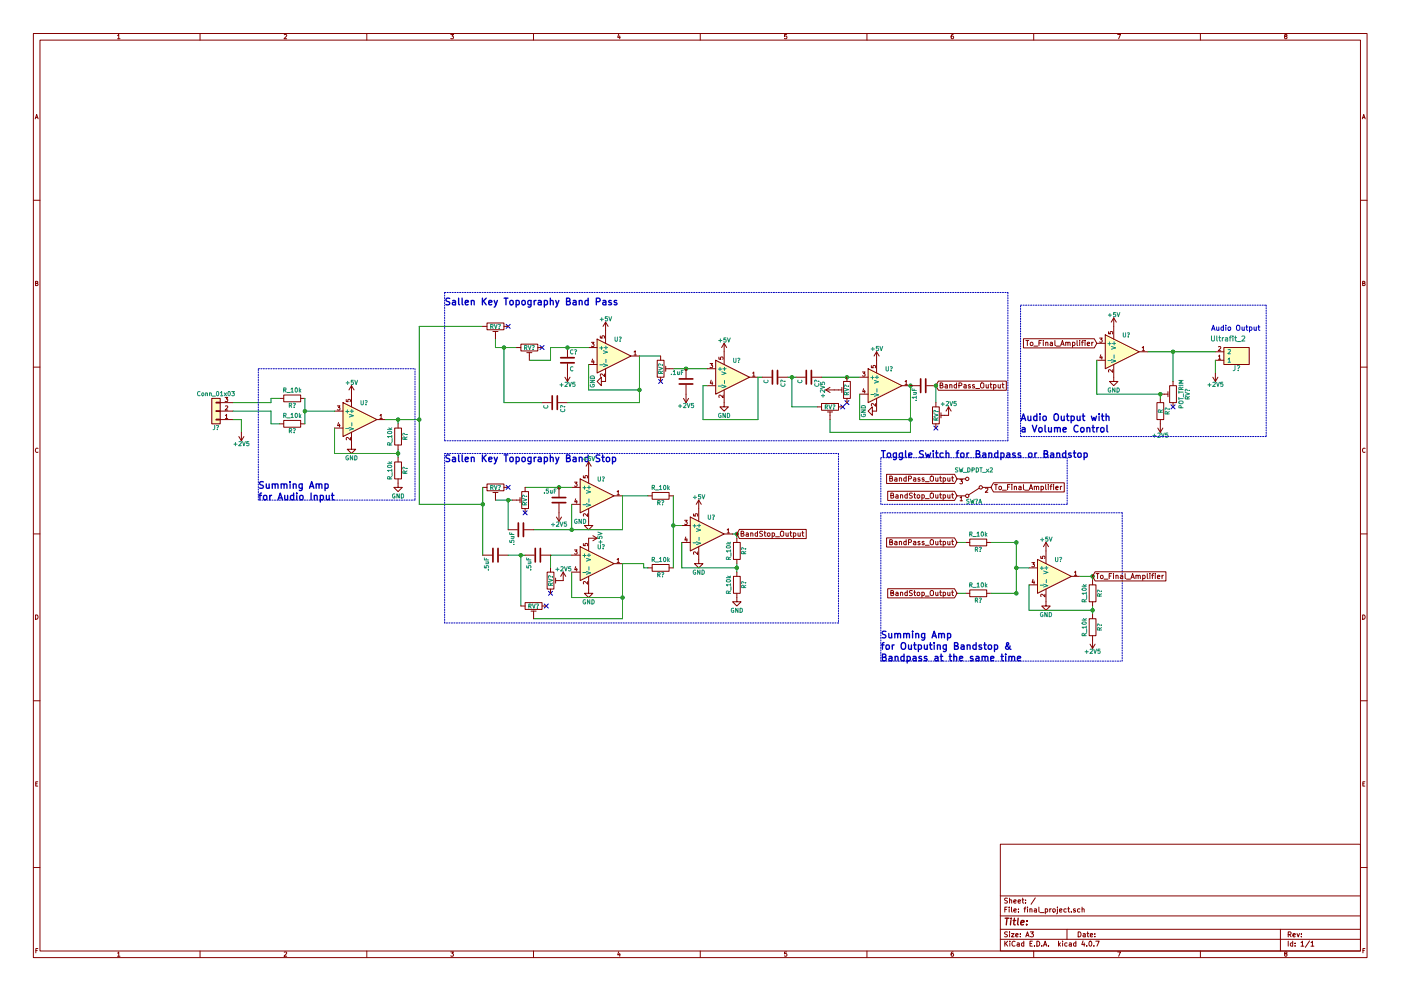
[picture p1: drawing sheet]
EESchema Schematic File Version 2
LIBS:power
LIBS:device
LIBS:switches
LIBS:relays
LIBS:motors
LIBS:transistors
LIBS:conn
LIBS:linear
LIBS:regul
LIBS:74xx
LIBS:cmos4000
LIBS:adc-dac
LIBS:memory
LIBS:xilinx
LIBS:microcontrollers
LIBS:dsp
LIBS:microchip
LIBS:analog_switches
LIBS:motorola
LIBS:texas
LIBS:intel
LIBS:audio
LIBS:interface
LIBS:digital-audio
LIBS:philips
LIBS:display
LIBS:cypress
LIBS:siliconi
LIBS:opto
LIBS:atmel
LIBS:contrib
LIBS:valves
LIBS:formula
LIBS:final_project-cache
EELAYER 25 0
EELAYER END
$Descr A3 16535 11693
encoding utf-8
Sheet 1 1
Title ""
Date ""
Rev ""
Comp ""
Comment1 ""
Comment2 ""
Comment3 ""
Comment4 ""
$EndDescr
$Comp
L C C?
U 1 1
P 6550 4750
F 0 "C?" H 6575 4850 50  0000 L CNN
F 1 "C" H 6575 4650 50  0000 L CNN
F 2 "" H 6588 4600 50  0001 C CNN
F 3 "" H 6550 4750 50  0001 C CNN
	1    6550 4750
	0    1    1    0   
$EndComp
$Comp
L MCP6001 U?
U 1 1
P 8350 6300
F 0 "U?" H 8350 6500 50  0000 L CNN
F 1 "MCP6001" H 8350 6100 50  0001 L CNN
F 2 "" H 8350 6300 50  0001 C CNN
F 3 "" H 8350 6500 50  0001 C CNN
	1    8350 6300
	1    0    0    -1  
$EndComp
$Comp
L GND #PWR?
U 1 1
P 7150 4500
F 0 "#PWR?" H 7150 4250 50  0001 C CNN
F 1 "GND" H 7150 4350 50  0000 C CNN
F 2 "" H 7150 4500 50  0001 C CNN
F 3 "" H 7150 4500 50  0001 C CNN
	1    7150 4500
	0    1    -1   0   
$EndComp
$Comp
L GND #PWR?
U 1 1
P 8250 6600
F 0 "#PWR?" H 8250 6350 50  0001 C CNN
F 1 "GND" H 8250 6450 50  0000 C CNN
F 2 "" H 8250 6600 50  0001 C CNN
F 3 "" H 8250 6600 50  0001 C CNN
	1    8250 6600
	1    0    0    -1  
$EndComp
$Comp
L MCP6001 U?
U 1 1
P 7050 5850
F 0 "U?" H 7050 6050 50  0000 L CNN
F 1 "MCP6001" H 7050 5650 50  0001 L CNN
F 2 "" H 7050 5850 50  0001 C CNN
F 3 "" H 7050 6050 50  0001 C CNN
	1    7050 5850
	1    0    0    -1  
$EndComp
$Comp
L GND #PWR?
U 1 1
P 6950 6150
F 0 "#PWR?" H 6950 5900 50  0001 C CNN
F 1 "GND" H 6850 6150 50  0000 C CNN
F 2 "" H 6950 6150 50  0001 C CNN
F 3 "" H 6950 6150 50  0001 C CNN
	1    6950 6150
	1    0    0    -1  
$EndComp
$Comp
L C C?
U 1 1
P 5850 6550
F 0 "C?" H 5875 6650 50  0001 L CNN
F 1 ".5uF" H 5875 6450 50  0000 L CNN
F 2 "" H 5888 6400 50  0001 C CNN
F 3 "" H 5850 6550 50  0001 C CNN
	1    5850 6550
	0    1    1    0   
$EndComp
$Comp
L GND #PWR?
U 1 1
P 6950 6950
F 0 "#PWR?" H 6950 6700 50  0001 C CNN
F 1 "GND" H 6950 6800 50  0000 C CNN
F 2 "" H 6950 6950 50  0001 C CNN
F 3 "" H 6950 6950 50  0001 C CNN
	1    6950 6950
	1    0    0    -1  
$EndComp
$Comp
L POT_TRIM RV?
U 1 1
P 5850 5750
F 0 "RV?" V 5850 5750 50  0000 C CNN
F 1 "POT_TRIM" V 5750 5750 50  0001 C CNN
F 2 "" H 5850 5750 50  0001 C CNN
F 3 "" H 5850 5750 50  0001 C CNN
	1    5850 5750
	0    1    1    0   
$EndComp
$Comp
L MCP6001 U?
U 1 1
P 13250 4150
F 0 "U?" H 13250 4350 50  0000 L CNN
F 1 "MCP6001" H 13250 3950 50  0001 L CNN
F 2 "" H 13250 4150 50  0001 C CNN
F 3 "" H 13250 4350 50  0001 C CNN
	1    13250 4150
	1    0    0    -1  
$EndComp
$Comp
L R R?
U 1 1
P 13700 4850
F 0 "R?" V 13780 4850 50  0000 C CNN
F 1 "R" V 13700 4850 50  0000 C CNN
F 2 "" V 13630 4850 50  0001 C CNN
F 3 "" H 13700 4850 50  0001 C CNN
	1    13700 4850
	1    0    0    -1  
$EndComp
$Comp
L POT_TRIM RV?
U 1 1
P 13850 4650
F 0 "RV?" V 13675 4650 50  0000 C CNN
F 1 "POT_TRIM" V 13750 4650 50  0000 C CNN
F 2 "" H 13850 4650 50  0001 C CNN
F 3 "" H 13850 4650 50  0001 C CNN
	1    13850 4650
	-1   0    0    1   
$EndComp
NoConn ~ 6000 5750
NoConn ~ 6500 7000
NoConn ~ 13850 4800
$Comp
L Ultrafit_2 J?
U 1 1
P 14600 4200
F 0 "J?" H 14600 4350 60  0000 C CNN
F 1 "Ultrafit_2" H 14700 4000 60  0000 C CNN
F 2 "footprints:Ultrafit_2" H 14500 4250 60  0001 C CNN
F 3 "" H 14600 4350 60  0001 C CNN
F 4 "https://www.digikey.com/product-detail/en/molex-llc/1722861102/WM11570-ND/5344267" H 14700 4450 60  0001 C CNN "PurchasingLink"
F 5 "Digi-Key" H 14800 4550 60  0001 C CNN "MFN"
F 6 "WM11570-ND" H 14900 4650 60  0001 C CNN "MPN"
F 7 "Value" H 15000 4750 60  0001 C CNN "Package"
	1    14600 4200
	-1   0    0    1   
$EndComp
$Comp
L GND #PWR?
U 1 1
P 13150 4450
F 0 "#PWR?" H 13150 4200 50  0001 C CNN
F 1 "GND" H 13150 4300 50  0000 C CNN
F 2 "" H 13150 4450 50  0001 C CNN
F 3 "" H 13150 4450 50  0001 C CNN
	1    13150 4450
	1    0    0    -1  
$EndComp
$Comp
L +5V #PWR?
U 1 1
P 13150 3850
F 0 "#PWR?" H 13150 3700 50  0001 C CNN
F 1 "+5V" H 13150 3990 50  0000 C CNN
F 2 "" H 13150 3850 50  0001 C CNN
F 3 "" H 13150 3850 50  0001 C CNN
	1    13150 3850
	1    0    0    -1  
$EndComp
$Comp
L R_10k R?
U 1 1
P 7800 6700
F 0 "R?" V 7880 6700 50  0000 C CNN
F 1 "R_10k" V 7700 6700 50  0000 C CNN
F 2 "footprints:R_0805_OEM" H 7730 6700 50  0001 C CNN
F 3 "http://www.bourns.com/data/global/pdfs/CRS.pdf" H 7880 6700 50  0001 C CNN
F 4 "CRS0805-FX-1002ELFCT-ND" H 7800 6700 60  0001 C CNN "MPN"
F 5 "Digi-Key" H 7800 6700 60  0001 C CNN "MFN"
F 6 "Value" H 7800 6700 60  0001 C CNN "Package"
F 7 "https://www.digikey.com/products/en?keywords=CRS0805-FX-1002ELFCT-ND" H 8280 7100 60  0001 C CNN "PurchasingLink"
	1    7800 6700
	0    1    1    0   
$EndComp
$Comp
L R_10k R?
U 1 1
P 7800 5850
F 0 "R?" V 7880 5850 50  0000 C CNN
F 1 "R_10k" V 7700 5850 50  0000 C CNN
F 2 "footprints:R_0805_OEM" H 7730 5850 50  0001 C CNN
F 3 "http://www.bourns.com/data/global/pdfs/CRS.pdf" H 7880 5850 50  0001 C CNN
F 4 "CRS0805-FX-1002ELFCT-ND" H 7800 5850 60  0001 C CNN "MPN"
F 5 "Digi-Key" H 7800 5850 60  0001 C CNN "MFN"
F 6 "Value" H 7800 5850 60  0001 C CNN "Package"
F 7 "https://www.digikey.com/products/en?keywords=CRS0805-FX-1002ELFCT-ND" H 8280 6250 60  0001 C CNN "PurchasingLink"
	1    7800 5850
	0    1    1    0   
$EndComp
$Comp
L R_10k R?
U 1 1
P 11550 6400
F 0 "R?" V 11630 6400 50  0000 C CNN
F 1 "R_10k" V 11450 6400 50  0000 C CNN
F 2 "footprints:R_0805_OEM" H 11480 6400 50  0001 C CNN
F 3 "http://www.bourns.com/data/global/pdfs/CRS.pdf" H 11630 6400 50  0001 C CNN
F 4 "CRS0805-FX-1002ELFCT-ND" H 11550 6400 60  0001 C CNN "MPN"
F 5 "Digi-Key" H 11550 6400 60  0001 C CNN "MFN"
F 6 "Value" H 11550 6400 60  0001 C CNN "Package"
F 7 "https://www.digikey.com/products/en?keywords=CRS0805-FX-1002ELFCT-ND" H 12030 6800 60  0001 C CNN "PurchasingLink"
	1    11550 6400
	0    1    1    0   
$EndComp
$Comp
L R_10k R?
U 1 1
P 11550 7000
F 0 "R?" V 11630 7000 50  0000 C CNN
F 1 "R_10k" V 11450 7000 50  0000 C CNN
F 2 "footprints:R_0805_OEM" H 11480 7000 50  0001 C CNN
F 3 "http://www.bourns.com/data/global/pdfs/CRS.pdf" H 11630 7000 50  0001 C CNN
F 4 "CRS0805-FX-1002ELFCT-ND" H 11550 7000 60  0001 C CNN "MPN"
F 5 "Digi-Key" H 11550 7000 60  0001 C CNN "MFN"
F 6 "Value" H 11550 7000 60  0001 C CNN "Package"
F 7 "https://www.digikey.com/products/en?keywords=CRS0805-FX-1002ELFCT-ND" H 12030 7400 60  0001 C CNN "PurchasingLink"
	1    11550 7000
	0    1    1    0   
$EndComp
Text Notes 5250 3600 0    79   ~ 16
Sallen Key Topography Band Pass
Text Notes 14300 3900 0    60   ~ 12
Audio Output
Text Notes 10400 7800 0    79   ~ 16
Summing Amp\nfor Outputing Bandstop & \nBandpass at the same time
NoConn ~ 6400 4100
Wire Wire Line
	5850 4100 6100 4100
Wire Wire Line
	6250 4250 6500 4250
Wire Wire Line
	7950 6200 8050 6200
Wire Wire Line
	8700 6300 8700 6350
Connection ~ 8700 6300
Wire Wire Line
	8700 6650 8700 6750
Wire Wire Line
	8700 6700 8050 6700
Wire Wire Line
	8050 6700 8050 6400
Connection ~ 8700 6700
Wire Wire Line
	6750 5950 6750 6250
Wire Wire Line
	6300 6250 7350 6250
Wire Wire Line
	7350 6250 7350 5850
Wire Wire Line
	6200 5750 6750 5750
Wire Wire Line
	6500 6550 6750 6550
Wire Wire Line
	6750 6750 6750 7050
Wire Wire Line
	6750 7050 7350 7050
Wire Wire Line
	7350 6650 7350 7300
Wire Wire Line
	7550 4200 7800 4200
Wire Wire Line
	7950 5850 7950 6700
Connection ~ 7950 6200
Wire Wire Line
	12000 7000 11700 7000
Connection ~ 12000 7000
Wire Wire Line
	11700 6400 12000 6400
Connection ~ 12000 6400
Connection ~ 12000 6700
Wire Wire Line
	13550 4150 14350 4150
Wire Wire Line
	13850 4150 13850 4500
Wire Wire Line
	12950 4250 12950 4650
Wire Wire Line
	12950 4650 13700 4650
Wire Wire Line
	13700 4650 13700 4700
Connection ~ 13700 4650
Connection ~ 13850 4150
Wire Wire Line
	14350 4250 14350 4400
Wire Notes Line
	13250 7800 13250 6050
Wire Notes Line
	13250 6050 10400 6050
Wire Notes Line
	5250 3450 11900 3450
Wire Notes Line
	5250 3450 5250 5200
Wire Notes Line
	5250 5350 9900 5350
Wire Notes Line
	9900 5350 9900 7350
Wire Notes Line
	9900 7350 5250 7350
Wire Notes Line
	5250 7350 5250 5350
Wire Wire Line
	5700 5750 5700 6550
Wire Wire Line
	4950 3850 5700 3850
Wire Wire Line
	4950 5950 5700 5950
$Comp
L GND #PWR?
U 1 1
P 8700 7050
F 0 "#PWR?" H 8700 6800 50  0001 C CNN
F 1 "GND" H 8700 6900 50  0000 C CNN
F 2 "" H 8700 7050 50  0001 C CNN
F 3 "" H 8700 7050 50  0001 C CNN
	1    8700 7050
	1    0    0    -1  
$EndComp
$Comp
L R_10k R?
U 1 1
P 8700 6500
F 0 "R?" V 8780 6500 50  0000 C CNN
F 1 "R_10k" V 8600 6500 50  0000 C CNN
F 2 "footprints:R_0805_OEM" H 8630 6500 50  0001 C CNN
F 3 "http://www.bourns.com/data/global/pdfs/CRS.pdf" H 8780 6500 50  0001 C CNN
F 4 "CRS0805-FX-1002ELFCT-ND" H 8700 6500 60  0001 C CNN "MPN"
F 5 "Digi-Key" H 8700 6500 60  0001 C CNN "MFN"
F 6 "Value" H 8700 6500 60  0001 C CNN "Package"
F 7 "https://www.digikey.com/products/en?keywords=CRS0805-FX-1002ELFCT-ND" H 9180 6900 60  0001 C CNN "PurchasingLink"
	1    8700 6500
	1    0    0    -1  
$EndComp
$Comp
L R_10k R?
U 1 1
P 8700 6900
F 0 "R?" V 8780 6900 50  0000 C CNN
F 1 "R_10k" V 8600 6900 50  0000 C CNN
F 2 "footprints:R_0805_OEM" H 8630 6900 50  0001 C CNN
F 3 "http://www.bourns.com/data/global/pdfs/CRS.pdf" H 8780 6900 50  0001 C CNN
F 4 "CRS0805-FX-1002ELFCT-ND" H 8700 6900 60  0001 C CNN "MPN"
F 5 "Digi-Key" H 8700 6900 60  0001 C CNN "MFN"
F 6 "Value" H 8700 6900 60  0001 C CNN "Package"
F 7 "https://www.digikey.com/products/en?keywords=CRS0805-FX-1002ELFCT-ND" H 9180 7300 60  0001 C CNN "PurchasingLink"
	1    8700 6900
	1    0    0    -1  
$EndComp
Wire Wire Line
	4950 3850 4950 5950
Wire Notes Line
	10400 7800 13250 7800
Wire Notes Line
	10400 6050 10400 7800
Wire Wire Line
	12000 6400 12000 7000
Wire Wire Line
	5850 4000 5850 4100
NoConn ~ 6000 3850
$Comp
L MCP6001 U?
U 1 1
P 7250 4200
F 0 "U?" H 7250 4400 50  0000 L CNN
F 1 "MCP6001" H 7250 4000 50  0001 L CNN
F 2 "" H 7250 4200 50  0001 C CNN
F 3 "" H 7250 4400 50  0001 C CNN
	1    7250 4200
	1    0    0    -1  
$EndComp
Wire Wire Line
	6500 4250 6500 4100
$Comp
L C C?
U 1 1
P 6700 4250
F 0 "C?" H 6725 4350 50  0000 L CNN
F 1 "C" H 6725 4150 50  0000 L CNN
F 2 "" H 6738 4100 50  0001 C CNN
F 3 "" H 6700 4250 50  0001 C CNN
	1    6700 4250
	1    0    0    -1  
$EndComp
$Comp
L +2V5 #PWR?
U 1 1
P 6700 4400
F 0 "#PWR?" H 6700 4250 50  0001 C CNN
F 1 "+2V5" H 6700 4540 50  0000 C CNN
F 2 "" H 6700 4400 50  0001 C CNN
F 3 "" H 6700 4400 50  0001 C CNN
	1    6700 4400
	-1   0    0    1   
$EndComp
Wire Wire Line
	6500 4100 6950 4100
Connection ~ 6700 4100
Wire Wire Line
	6950 4300 6950 4600
Wire Wire Line
	6950 4600 7550 4600
Wire Wire Line
	7550 4200 7550 4750
Wire Wire Line
	5950 4100 5950 4750
Wire Wire Line
	5950 4750 6400 4750
Connection ~ 5950 4100
Wire Wire Line
	7550 4750 6700 4750
Connection ~ 7550 4600
Wire Wire Line
	9000 4450 8950 4450
$Comp
L C C?
U 1 1
P 9150 4450
F 0 "C?" H 9175 4550 50  0000 L CNN
F 1 "C" H 9175 4350 50  0000 L CNN
F 2 "" H 9188 4300 50  0001 C CNN
F 3 "" H 9150 4450 50  0001 C CNN
	1    9150 4450
	0    1    1    0   
$EndComp
$Comp
L GND #PWR?
U 1 1
P 10350 4850
F 0 "#PWR?" H 10350 4600 50  0001 C CNN
F 1 "GND" H 10350 4700 50  0000 C CNN
F 2 "" H 10350 4850 50  0001 C CNN
F 3 "" H 10350 4850 50  0001 C CNN
	1    10350 4850
	0    1    -1   0   
$EndComp
Wire Wire Line
	9700 4450 10150 4450
$Comp
L MCP6001 U?
U 1 1
P 10450 4550
F 0 "U?" H 10450 4750 50  0000 L CNN
F 1 "MCP6001" H 10450 4350 50  0001 L CNN
F 2 "" H 10450 4550 50  0001 C CNN
F 3 "" H 10450 4750 50  0001 C CNN
	1    10450 4550
	1    0    0    -1  
$EndComp
$Comp
L C C?
U 1 1
P 9550 4450
F 0 "C?" H 9575 4550 50  0000 L CNN
F 1 "C" H 9575 4350 50  0000 L CNN
F 2 "" H 9588 4300 50  0001 C CNN
F 3 "" H 9550 4450 50  0001 C CNN
	1    9550 4450
	0    1    1    0   
$EndComp
$Comp
L +2V5 #PWR?
U 1 1
P 9850 4600
F 0 "#PWR?" H 9850 4450 50  0001 C CNN
F 1 "+2V5" H 9850 4740 50  0000 C CNN
F 2 "" H 9850 4600 50  0001 C CNN
F 3 "" H 9850 4600 50  0001 C CNN
	1    9850 4600
	0    -1   -1   0   
$EndComp
Wire Wire Line
	10150 4650 10150 4950
Wire Wire Line
	10150 4950 10750 4950
Wire Wire Line
	10750 4550 10750 5100
Wire Wire Line
	10750 5100 9800 5100
Connection ~ 10750 4950
Wire Wire Line
	9300 4450 9400 4450
Wire Wire Line
	9350 4450 9350 4800
Wire Wire Line
	9350 4800 9650 4800
Connection ~ 9350 4450
Wire Wire Line
	9800 5100 9800 4950
Connection ~ 10000 4450
NoConn ~ 10000 4750
NoConn ~ 9950 4800
$Comp
L +2V5 #PWR?
U 1 1
P 6650 6850
F 0 "#PWR?" H 6650 6700 50  0001 C CNN
F 1 "+2V5" H 6650 6990 50  0000 C CNN
F 2 "" H 6650 6850 50  0001 C CNN
F 3 "" H 6650 6850 50  0001 C CNN
	1    6650 6850
	1    0    0    -1  
$EndComp
Wire Wire Line
	6000 6550 6200 6550
Wire Wire Line
	6150 6550 6150 7150
Connection ~ 6150 6550
Wire Wire Line
	7350 7300 6300 7300
Connection ~ 7350 7050
NoConn ~ 6450 7150
Connection ~ 5700 5950
$Comp
L POT_TRIM RV?
U 1 1
P 6200 5900
F 0 "RV?" V 6200 5900 50  0000 C CNN
F 1 "POT_TRIM" V 6100 5900 50  0001 C CNN
F 2 "" H 6200 5900 50  0001 C CNN
F 3 "" H 6200 5900 50  0001 C CNN
	1    6200 5900
	-1   0    0    1   
$EndComp
Wire Wire Line
	5850 5900 6050 5900
Connection ~ 6600 5750
NoConn ~ 6200 6050
$Comp
L +2V5 #PWR?
U 1 1
P 6600 6050
F 0 "#PWR?" H 6600 5900 50  0001 C CNN
F 1 "+2V5" H 6600 6190 50  0000 C CNN
F 2 "" H 6600 6050 50  0001 C CNN
F 3 "" H 6600 6050 50  0001 C CNN
	1    6600 6050
	-1   0    0    1   
$EndComp
Wire Wire Line
	6000 5900 6000 6250
Connection ~ 6000 5900
Connection ~ 6750 6250
Wire Wire Line
	6500 6700 6500 6550
Text Notes 5250 5450 0    79   ~ 16
Sallen Key Topography Band Stop
Connection ~ -250 11250
$Comp
L Conn_01x03 J?
U 1 1
P 2550 4850
F 0 "J?" H 2550 5050 50  0000 C CNN
F 1 "Conn_01x03" H 2550 4650 50  0000 C CNN
F 2 "" H 2550 4850 50  0001 C CNN
F 3 "" H 2550 4850 50  0001 C CNN
	1    2550 4850
	-1   0    0    1   
$EndComp
$Comp
L MCP6001 U?
U 1 1
P 4250 4950
F 0 "U?" H 4250 5150 50  0000 L CNN
F 1 "MCP6001" H 4250 4750 50  0001 L CNN
F 2 "" H 4250 4950 50  0001 C CNN
F 3 "" H 4250 5150 50  0001 C CNN
	1    4250 4950
	1    0    0    -1  
$EndComp
$Comp
L GND #PWR?
U 1 1
P 4150 5250
F 0 "#PWR?" H 4150 5000 50  0001 C CNN
F 1 "GND" H 4150 5100 50  0000 C CNN
F 2 "" H 4150 5250 50  0001 C CNN
F 3 "" H 4150 5250 50  0001 C CNN
	1    4150 5250
	1    0    0    -1  
$EndComp
$Comp
L R_10k R?
U 1 1
P 3450 5000
F 0 "R?" V 3530 5000 50  0000 C CNN
F 1 "R_10k" V 3350 5000 50  0000 C CNN
F 2 "footprints:R_0805_OEM" H 3380 5000 50  0001 C CNN
F 3 "http://www.bourns.com/data/global/pdfs/CRS.pdf" H 3530 5000 50  0001 C CNN
F 4 "CRS0805-FX-1002ELFCT-ND" H 3450 5000 60  0001 C CNN "MPN"
F 5 "Digi-Key" H 3450 5000 60  0001 C CNN "MFN"
F 6 "Value" H 3450 5000 60  0001 C CNN "Package"
F 7 "https://www.digikey.com/products/en?keywords=CRS0805-FX-1002ELFCT-ND" H 3930 5400 60  0001 C CNN "PurchasingLink"
	1    3450 5000
	0    1    1    0   
$EndComp
$Comp
L R_10k R?
U 1 1
P 3450 4700
F 0 "R?" V 3530 4700 50  0000 C CNN
F 1 "R_10k" V 3350 4700 50  0000 C CNN
F 2 "footprints:R_0805_OEM" H 3380 4700 50  0001 C CNN
F 3 "http://www.bourns.com/data/global/pdfs/CRS.pdf" H 3530 4700 50  0001 C CNN
F 4 "CRS0805-FX-1002ELFCT-ND" H 3450 4700 60  0001 C CNN "MPN"
F 5 "Digi-Key" H 3450 4700 60  0001 C CNN "MFN"
F 6 "Value" H 3450 4700 60  0001 C CNN "Package"
F 7 "https://www.digikey.com/products/en?keywords=CRS0805-FX-1002ELFCT-ND" H 3930 5100 60  0001 C CNN "PurchasingLink"
	1    3450 4700
	0    1    1    0   
$EndComp
Wire Wire Line
	3600 4850 3950 4850
Wire Wire Line
	4700 5000 4700 4950
Connection ~ 4700 4950
Wire Wire Line
	4700 5300 4700 5400
Wire Wire Line
	4700 5350 3950 5350
Wire Wire Line
	3950 5350 3950 5050
Connection ~ 4700 5350
Wire Wire Line
	3600 4700 3600 5000
Connection ~ 3600 4850
$Comp
L GND #PWR?
U 1 1
P 4700 5700
F 0 "#PWR?" H 4700 5450 50  0001 C CNN
F 1 "GND" H 4700 5550 50  0000 C CNN
F 2 "" H 4700 5700 50  0001 C CNN
F 3 "" H 4700 5700 50  0001 C CNN
	1    4700 5700
	1    0    0    -1  
$EndComp
$Comp
L R_10k R?
U 1 1
P 4700 5150
F 0 "R?" V 4780 5150 50  0000 C CNN
F 1 "R_10k" V 4600 5150 50  0000 C CNN
F 2 "footprints:R_0805_OEM" H 4630 5150 50  0001 C CNN
F 3 "http://www.bourns.com/data/global/pdfs/CRS.pdf" H 4780 5150 50  0001 C CNN
F 4 "CRS0805-FX-1002ELFCT-ND" H 4700 5150 60  0001 C CNN "MPN"
F 5 "Digi-Key" H 4700 5150 60  0001 C CNN "MFN"
F 6 "Value" H 4700 5150 60  0001 C CNN "Package"
F 7 "https://www.digikey.com/products/en?keywords=CRS0805-FX-1002ELFCT-ND" H 5180 5550 60  0001 C CNN "PurchasingLink"
	1    4700 5150
	1    0    0    -1  
$EndComp
$Comp
L R_10k R?
U 1 1
P 4700 5550
F 0 "R?" V 4780 5550 50  0000 C CNN
F 1 "R_10k" V 4600 5550 50  0000 C CNN
F 2 "footprints:R_0805_OEM" H 4630 5550 50  0001 C CNN
F 3 "http://www.bourns.com/data/global/pdfs/CRS.pdf" H 4780 5550 50  0001 C CNN
F 4 "CRS0805-FX-1002ELFCT-ND" H 4700 5550 60  0001 C CNN "MPN"
F 5 "Digi-Key" H 4700 5550 60  0001 C CNN "MFN"
F 6 "Value" H 4700 5550 60  0001 C CNN "Package"
F 7 "https://www.digikey.com/products/en?keywords=CRS0805-FX-1002ELFCT-ND" H 5180 5950 60  0001 C CNN "PurchasingLink"
	1    4700 5550
	1    0    0    -1  
$EndComp
Wire Wire Line
	4550 4950 4950 4950
Wire Wire Line
	2750 4750 3200 4750
Wire Wire Line
	3200 4750 3200 4700
Wire Wire Line
	3200 4700 3300 4700
Wire Wire Line
	2750 4850 3200 4850
Wire Wire Line
	3200 4850 3200 5000
Wire Wire Line
	3200 5000 3300 5000
Wire Wire Line
	2750 4950 2850 4950
Wire Wire Line
	2850 4950 2850 5100
$Comp
L +2V5 #PWR?
U 1 1
P 2850 5100
F 0 "#PWR?" H 2850 4950 50  0001 C CNN
F 1 "+2V5" H 2850 5240 50  0000 C CNN
F 2 "" H 2850 5100 50  0001 C CNN
F 3 "" H 2850 5100 50  0001 C CNN
	1    2850 5100
	-1   0    0    1   
$EndComp
Connection ~ 4950 4950
$Comp
L +5V #PWR?
U 1 1
P 4150 4650
F 0 "#PWR?" H 4150 4500 50  0001 C CNN
F 1 "+5V" H 4150 4790 50  0000 C CNN
F 2 "" H 4150 4650 50  0001 C CNN
F 3 "" H 4150 4650 50  0001 C CNN
	1    4150 4650
	1    0    0    -1  
$EndComp
$Comp
L MCP6001 U?
U 1 1
P 7050 6650
F 0 "U?" H 7050 6850 50  0000 L CNN
F 1 "MCP6001" H 7050 6450 50  0001 L CNN
F 2 "" H 7050 6650 50  0001 C CNN
F 3 "" H 7050 6850 50  0001 C CNN
	1    7050 6650
	1    0    0    -1  
$EndComp
$Comp
L +2V5 #PWR?
U 1 1
P 14350 4400
F 0 "#PWR?" H 14350 4250 50  0001 C CNN
F 1 "+2V5" H 14350 4540 50  0000 C CNN
F 2 "" H 14350 4400 50  0001 C CNN
F 3 "" H 14350 4400 50  0001 C CNN
	1    14350 4400
	-1   0    0    1   
$EndComp
$Comp
L MCP6001 U?
U 1 1
P 12450 6800
F 0 "U?" H 12450 7000 50  0000 L CNN
F 1 "MCP6001" H 12450 6600 50  0001 L CNN
F 2 "" H 12450 6800 50  0001 C CNN
F 3 "" H 12450 7000 50  0001 C CNN
	1    12450 6800
	1    0    0    -1  
$EndComp
$Comp
L GND #PWR?
U 1 1
P 12350 7100
F 0 "#PWR?" H 12350 6850 50  0001 C CNN
F 1 "GND" H 12350 6950 50  0000 C CNN
F 2 "" H 12350 7100 50  0001 C CNN
F 3 "" H 12350 7100 50  0001 C CNN
	1    12350 7100
	1    0    0    -1  
$EndComp
Wire Wire Line
	12000 6700 12150 6700
Wire Wire Line
	12900 6850 12900 6800
Connection ~ 12900 6800
Wire Wire Line
	12900 7150 12900 7250
Wire Wire Line
	12900 7200 12150 7200
Wire Wire Line
	12150 7200 12150 6900
Connection ~ 12900 7200
$Comp
L R_10k R?
U 1 1
P 12900 7000
F 0 "R?" V 12980 7000 50  0000 C CNN
F 1 "R_10k" V 12800 7000 50  0000 C CNN
F 2 "footprints:R_0805_OEM" H 12830 7000 50  0001 C CNN
F 3 "http://www.bourns.com/data/global/pdfs/CRS.pdf" H 12980 7000 50  0001 C CNN
F 4 "CRS0805-FX-1002ELFCT-ND" H 12900 7000 60  0001 C CNN "MPN"
F 5 "Digi-Key" H 12900 7000 60  0001 C CNN "MFN"
F 6 "Value" H 12900 7000 60  0001 C CNN "Package"
F 7 "https://www.digikey.com/products/en?keywords=CRS0805-FX-1002ELFCT-ND" H 13380 7400 60  0001 C CNN "PurchasingLink"
	1    12900 7000
	1    0    0    -1  
$EndComp
$Comp
L R_10k R?
U 1 1
P 12900 7400
F 0 "R?" V 12980 7400 50  0000 C CNN
F 1 "R_10k" V 12800 7400 50  0000 C CNN
F 2 "footprints:R_0805_OEM" H 12830 7400 50  0001 C CNN
F 3 "http://www.bourns.com/data/global/pdfs/CRS.pdf" H 12980 7400 50  0001 C CNN
F 4 "CRS0805-FX-1002ELFCT-ND" H 12900 7400 60  0001 C CNN "MPN"
F 5 "Digi-Key" H 12900 7400 60  0001 C CNN "MFN"
F 6 "Value" H 12900 7400 60  0001 C CNN "Package"
F 7 "https://www.digikey.com/products/en?keywords=CRS0805-FX-1002ELFCT-ND" H 13380 7800 60  0001 C CNN "PurchasingLink"
	1    12900 7400
	1    0    0    -1  
$EndComp
Wire Wire Line
	12900 6800 12750 6800
$Comp
L +5V #PWR?
U 1 1
P 12350 6500
F 0 "#PWR?" H 12350 6350 50  0001 C CNN
F 1 "+5V" H 12350 6640 50  0000 C CNN
F 2 "" H 12350 6500 50  0001 C CNN
F 3 "" H 12350 6500 50  0001 C CNN
	1    12350 6500
	1    0    0    -1  
$EndComp
$Comp
L +5V #PWR?
U 1 1
P 7150 3900
F 0 "#PWR?" H 7150 3750 50  0001 C CNN
F 1 "+5V" H 7150 4040 50  0000 C CNN
F 2 "" H 7150 3900 50  0001 C CNN
F 3 "" H 7150 3900 50  0001 C CNN
	1    7150 3900
	1    0    0    -1  
$EndComp
$Comp
L +5V #PWR?
U 1 1
P 10350 4250
F 0 "#PWR?" H 10350 4100 50  0001 C CNN
F 1 "+5V" H 10350 4390 50  0000 C CNN
F 2 "" H 10350 4250 50  0001 C CNN
F 3 "" H 10350 4250 50  0001 C CNN
	1    10350 4250
	1    0    0    -1  
$EndComp
$Comp
L +5V #PWR?
U 1 1
P 6950 5550
F 0 "#PWR?" H 6950 5400 50  0001 C CNN
F 1 "+5V" H 6950 5690 50  0000 C CNN
F 2 "" H 6950 5550 50  0001 C CNN
F 3 "" H 6950 5550 50  0001 C CNN
	1    6950 5550
	1    0    0    -1  
$EndComp
$Comp
L +5V #PWR?
U 1 1
P 8250 6000
F 0 "#PWR?" H 8250 5850 50  0001 C CNN
F 1 "+5V" H 8250 6140 50  0000 C CNN
F 2 "" H 8250 6000 50  0001 C CNN
F 3 "" H 8250 6000 50  0001 C CNN
	1    8250 6000
	1    0    0    -1  
$EndComp
Connection ~ 10750 4550
Wire Wire Line
	11300 6400 11400 6400
Wire Wire Line
	11300 7000 11400 7000
Wire Wire Line
	8700 6300 8650 6300
$Comp
L +5V #PWR?
U 1 1
P 6950 6350
F 0 "#PWR?" H 6950 6200 50  0001 C CNN
F 1 "+5V" H 6950 6490 50  0000 C CNN
F 2 "" H 6950 6350 50  0001 C CNN
F 3 "" H 6950 6350 50  0001 C CNN
	1    6950 6350
	0    1    1    0   
$EndComp
$Comp
L +2V5 #PWR?
U 1 1
P 12900 7550
F 0 "#PWR?" H 12900 7400 50  0001 C CNN
F 1 "+2V5" H 12900 7690 50  0000 C CNN
F 2 "" H 12900 7550 50  0001 C CNN
F 3 "" H 12900 7550 50  0001 C CNN
	1    12900 7550
	-1   0    0    1   
$EndComp
$Comp
L +2V5 #PWR?
U 1 1
P 13700 5000
F 0 "#PWR?" H 13700 4850 50  0001 C CNN
F 1 "+2V5" H 13700 5140 50  0000 C CNN
F 2 "" H 13700 5000 50  0001 C CNN
F 3 "" H 13700 5000 50  0001 C CNN
	1    13700 5000
	-1   0    0    1   
$EndComp
$Comp
L +2V5 #PWR?
U 1 1
P 8100 4650
F 0 "#PWR?" H 8100 4500 50  0001 C CNN
F 1 "+2V5" H 8100 4790 50  0000 C CNN
F 2 "" H 8100 4650 50  0001 C CNN
F 3 "" H 8100 4650 50  0001 C CNN
	1    8100 4650
	-1   0    0    1   
$EndComp
Wire Wire Line
	7950 4350 8350 4350
Connection ~ 8100 4350
NoConn ~ 7800 4500
Wire Wire Line
	11050 4550 11050 4550
Wire Wire Line
	11050 4550 11050 4750
$Comp
L +2V5 #PWR?
U 1 1
P 11200 4900
F 0 "#PWR?" H 11200 4750 50  0001 C CNN
F 1 "+2V5" H 11200 5040 50  0000 C CNN
F 2 "" H 11200 4900 50  0001 C CNN
F 3 "" H 11200 4900 50  0001 C CNN
	1    11200 4900
	1    0    0    -1  
$EndComp
NoConn ~ 11050 5050
Wire Wire Line
	7600 6700 7650 6700
$Comp
L C C?
U 1 1
P 10900 4550
F 0 "C?" H 10925 4650 50  0001 L CNN
F 1 ".1uF" H 10925 4450 50  0000 L CNN
F 2 "" H 10938 4400 50  0001 C CNN
F 3 "" H 10900 4550 50  0001 C CNN
	1    10900 4550
	0    1    1    0   
$EndComp
$Comp
L C C?
U 1 1
P 8100 4500
F 0 "C?" H 8125 4600 50  0001 L CNN
F 1 ".1uF" H 8125 4400 50  0000 L CNN
F 2 "" H 8138 4350 50  0001 C CNN
F 3 "" H 8100 4500 50  0001 C CNN
	1    8100 4500
	-1   0    0    1   
$EndComp
$Comp
L POT_TRIM RV?
U 1 1
P 6500 6850
F 0 "RV?" V 6500 6850 50  0000 C CNN
F 1 "POT_TRIM" V 6400 6850 50  0001 C CNN
F 2 "" H 6500 6850 50  0001 C CNN
F 3 "" H 6500 6850 50  0001 C CNN
	1    6500 6850
	1    0    0    -1  
$EndComp
$Comp
L POT_TRIM RV?
U 1 1
P 6300 7150
F 0 "RV?" V 6300 7150 50  0000 C CNN
F 1 "POT_TRIM" V 6200 7150 50  0001 C CNN
F 2 "" H 6300 7150 50  0001 C CNN
F 3 "" H 6300 7150 50  0001 C CNN
	1    6300 7150
	0    1    1    0   
$EndComp
$Comp
L POT_TRIM RV?
U 1 1
P 11050 4900
F 0 "RV?" V 11050 4900 50  0000 C CNN
F 1 "POT_TRIM" V 10950 4900 50  0001 C CNN
F 2 "" H 11050 4900 50  0001 C CNN
F 3 "" H 11050 4900 50  0001 C CNN
	1    11050 4900
	1    0    0    -1  
$EndComp
$Comp
L POT_TRIM RV?
U 1 1
P 7800 4350
F 0 "RV?" V 7800 4350 50  0000 C CNN
F 1 "POT_TRIM" V 7700 4350 50  0001 C CNN
F 2 "" H 7800 4350 50  0001 C CNN
F 3 "" H 7800 4350 50  0001 C CNN
	1    7800 4350
	1    0    0    -1  
$EndComp
$Comp
L POT_TRIM RV?
U 1 1
P 5850 3850
F 0 "RV?" V 5850 3850 50  0000 C CNN
F 1 "POT_TRIM" V 5750 3850 50  0001 C CNN
F 2 "" H 5850 3850 50  0001 C CNN
F 3 "" H 5850 3850 50  0001 C CNN
	1    5850 3850
	0    1    1    0   
$EndComp
$Comp
L POT_TRIM RV?
U 1 1
P 6250 4100
F 0 "RV?" V 6250 4100 50  0000 C CNN
F 1 "POT_TRIM" V 6150 4100 50  0001 C CNN
F 2 "" H 6250 4100 50  0001 C CNN
F 3 "" H 6250 4100 50  0001 C CNN
	1    6250 4100
	0    1    1    0   
$EndComp
$Comp
L POT_TRIM RV?
U 1 1
P 9800 4800
F 0 "RV?" V 9800 4800 50  0000 C CNN
F 1 "POT_TRIM" V 9700 4800 50  0001 C CNN
F 2 "" H 9800 4800 50  0001 C CNN
F 3 "" H 9800 4800 50  0001 C CNN
	1    9800 4800
	0    1    1    0   
$EndComp
$Comp
L POT_TRIM RV?
U 1 1
P 10000 4600
F 0 "RV?" V 10000 4600 50  0000 C CNN
F 1 "POT_TRIM" V 9900 4600 50  0001 C CNN
F 2 "" H 10000 4600 50  0001 C CNN
F 3 "" H 10000 4600 50  0001 C CNN
	1    10000 4600
	-1   0    0    1   
$EndComp
Text GLabel 8700 6300 2    60   Input ~ 0
BandStop_Output
Text GLabel 11300 7000 0    60   Input ~ 0
BandStop_Output
Text GLabel 11300 5850 0    60   Input ~ 0
BandStop_Output
Text GLabel 11050 4550 2    60   Input ~ 0
BandPass_Output
$Comp
L SW_DPDT_x2 SW?
U 1 1
P 11500 5750
F 0 "SW?" H 11500 5920 50  0000 C CNN
F 1 "SW_DPDT_x2" H 11500 5550 50  0000 C CNN
F 2 "" H 11500 5750 50  0001 C CNN
F 3 "" H 11500 5750 50  0001 C CNN
	1    11500 5750
	-1   0    0    1   
$EndComp
Text GLabel 11300 5650 0    60   Input ~ 0
BandPass_Output
Text GLabel 11300 6400 0    60   Input ~ 0
BandPass_Output
Text GLabel 12900 6800 2    60   Input ~ 0
To_Final_Amplifier
Text GLabel 11700 5750 2    60   Input ~ 0
To_Final_Amplifier
Text GLabel 12950 4050 0    60   Input ~ 0
To_Final_Amplifier
Connection ~ 11050 4550
$Comp
L MCP6001 U?
U 1 1
P 8650 4450
F 0 "U?" H 8650 4650 50  0000 L CNN
F 1 "MCP6001" H 8650 4250 50  0001 L CNN
F 2 "" H 8650 4450 50  0001 C CNN
F 3 "" H 8650 4650 50  0001 C CNN
	1    8650 4450
	1    0    0    -1  
$EndComp
Wire Wire Line
	8300 4550 8350 4550
Wire Wire Line
	8300 4550 8300 4950
Wire Wire Line
	8300 4950 8950 4950
Wire Wire Line
	8950 4950 8950 4450
$Comp
L +5V #PWR?
U 1 1
P 8550 4150
F 0 "#PWR?" H 8550 4000 50  0001 C CNN
F 1 "+5V" H 8550 4290 50  0000 C CNN
F 2 "" H 8550 4150 50  0001 C CNN
F 3 "" H 8550 4150 50  0001 C CNN
	1    8550 4150
	1    0    0    -1  
$EndComp
$Comp
L GND #PWR?
U 1 1
P 8550 4750
F 0 "#PWR?" H 8550 4500 50  0001 C CNN
F 1 "GND" H 8550 4600 50  0000 C CNN
F 2 "" H 8550 4750 50  0001 C CNN
F 3 "" H 8550 4750 50  0001 C CNN
	1    8550 4750
	-1   0    0    -1  
$EndComp
Wire Wire Line
	7350 6650 7600 6650
Wire Wire Line
	7600 6650 7600 6700
Wire Wire Line
	7350 5850 7650 5850
$Comp
L C C?
U 1 1
P 6150 6250
F 0 "C?" H 6175 6350 50  0001 L CNN
F 1 ".5uF" H 6175 6150 50  0000 L CNN
F 2 "" H 6188 6100 50  0001 C CNN
F 3 "" H 6150 6250 50  0001 C CNN
	1    6150 6250
	0    1    1    0   
$EndComp
$Comp
L C C?
U 1 1
P 6350 6550
F 0 "C?" H 6375 6650 50  0001 L CNN
F 1 ".5uF" H 6375 6450 50  0000 L CNN
F 2 "" H 6388 6400 50  0001 C CNN
F 3 "" H 6350 6550 50  0001 C CNN
	1    6350 6550
	0    1    1    0   
$EndComp
$Comp
L C C?
U 1 1
P 6600 5900
F 0 "C?" H 6625 6000 50  0001 L CNN
F 1 ".5uF" H 6625 5800 50  0000 L CNN
F 2 "" H 6638 5750 50  0001 C CNN
F 3 "" H 6600 5900 50  0001 C CNN
	1    6600 5900
	-1   0    0    1   
$EndComp
Wire Notes Line
	5250 5200 11900 5200
Wire Notes Line
	11900 5200 11900 3450
Wire Notes Line
	3050 4350 4900 4350
Wire Notes Line
	4900 4350 4900 5900
Wire Notes Line
	4900 5900 3050 5900
Wire Notes Line
	3050 5900 3050 4350
Text Notes 3050 5900 0    79   ~ 16
Summing Amp\nfor Audio Input
Wire Notes Line
	10400 5400 12600 5400
Wire Notes Line
	12600 5400 12600 5950
Wire Notes Line
	12600 5950 10400 5950
Wire Notes Line
	10400 5950 10400 5400
Text Notes 10400 5400 0    79   ~ 16
Toggle Switch for Bandpass or Bandstop
Wire Notes Line
	12050 3600 14950 3600
Wire Notes Line
	14950 3600 14950 5150
Wire Notes Line
	14950 5150 12050 5150
Wire Notes Line
	12050 5150 12050 3600
Text Notes 12050 5100 0    79   ~ 16
Audio Output with \na Volume Control
$EndSCHEMATC
